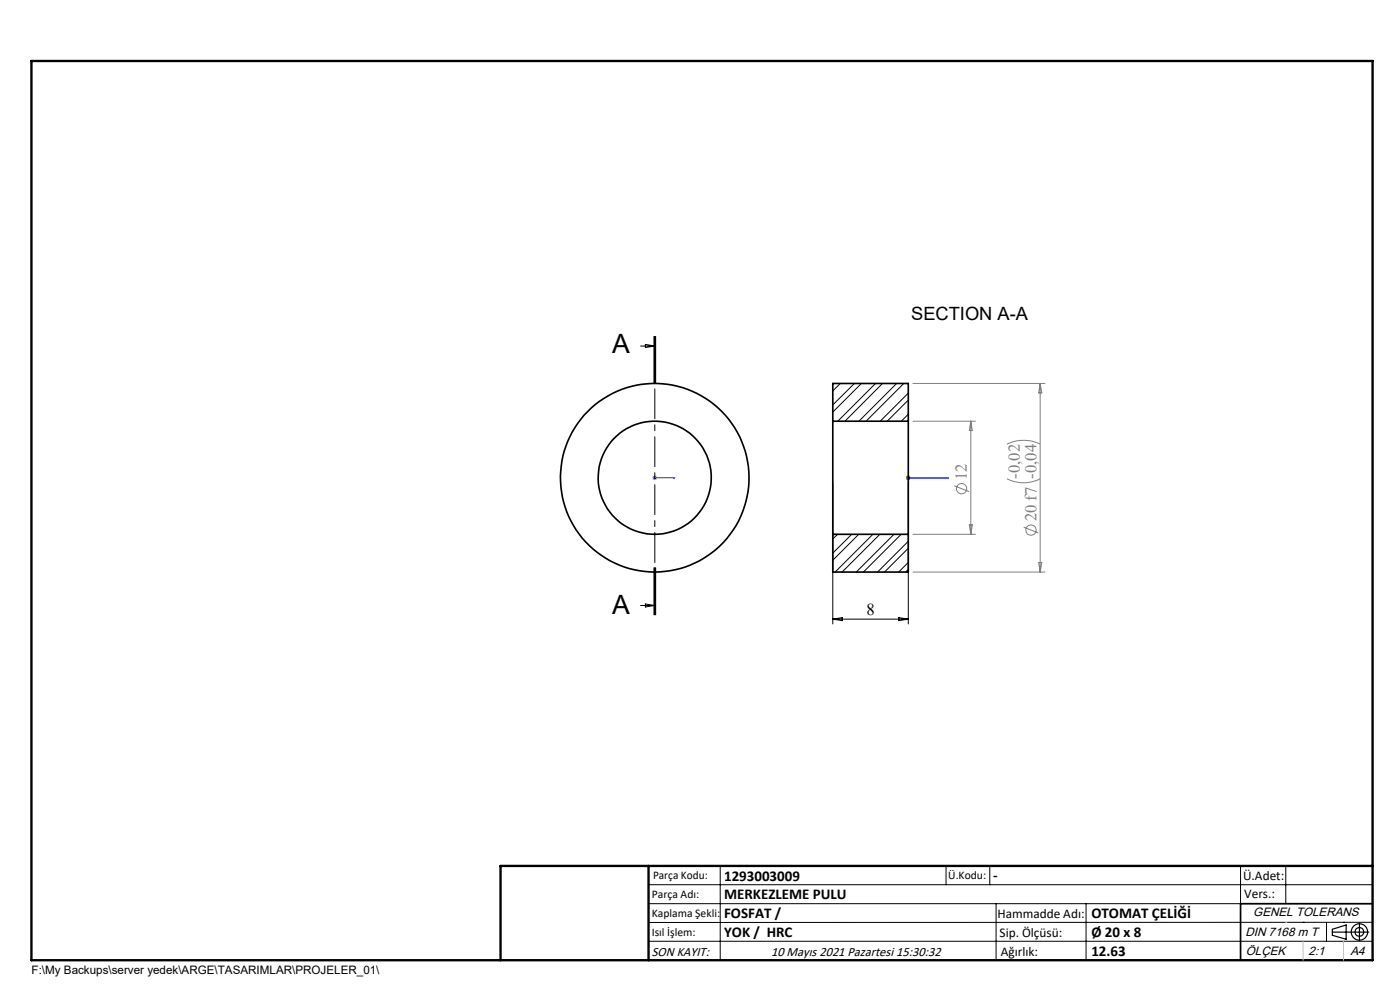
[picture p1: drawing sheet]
<svg xmlns="http://www.w3.org/2000/svg" width="297mm" height="210mm" viewBox="0 0 297 210" stroke-linecap="round" stroke-linejoin="round" font-family="sans-serif">
<g fill="none" stroke="#808080" stroke-width=".21">
<path d="M193.7 89.4h13.2M193.7 81.3h28M206 89.4v23.9M206 89.4l.3 1.9h-.7zM213.6 94.2a8.1 8.1 0 0 1 7.1 0M220.7 81.3v40M220.7 81.3l.3 2.1h-.7zM138.4 101.3h1M138.5 101l.7 .7M138.9 100.9v.9M139.2 101l-.7 .7M192.2 101.3h1"/>
<path d="M192.3 101l.7 .7M192.7 100.9v.9M193 101l-.7 .7M193.7 113.3h13.2M202.4 103l3.2 1.3M205.6 111.3h.7l-.3 2zM213.6 101.6a7.8 7.8 0 0 0 7.1 0M217.2 111.8l3.1 1.3M220.3 119.3h.7l-.3 2zM193.7 121.3h28"/>
<circle cx="204" cy="103.7" r="1.09"/>
<circle cx="218.7" cy="112.5" r="1.09"/>
</g>
<g fill="none" stroke="#000" stroke-width=".25">
<path d="M282.6 197.7h7.8M282.6 197.1l3-.9v3l-3-.8zM288.4 195.8v3.8M106.2 203.7h185"/>
<circle cx="288.4" cy="197.7" r="1.74"/>
<circle cx="288.4" cy="197.7" r=".93"/>
</g>
<path d="M138.8 101.3h.2zM138.9 101.3h.1M138.9 101.3h4.3M143.2 101.3h-.4h.4M192.6 101.3h.2zM192.7 101.3h.1M192.7 101.3h8.6M201.3 101.3h-.5h.5" fill="none" stroke="#00f" stroke-width=".21"/>
<path d="M138.9 71.4v59" fill="none" stroke="#000" stroke-width=".21" stroke-dasharray="6.3 1.3 1.3 1.3" stroke-dashoffset="-1"/>
<g fill="none" stroke="#000" stroke-width=".21">
<path d="M135.9 73.4h3M136.9 73.1l2 .3-2 .3zM138.7 71.4v10M138.9 71.4v10M139.1 71.4v10M176.7 102.3v30.1M192.7 102.3v30.1M135.9 128.4h3M136.9 128.1l2 .3-2 .4zM138.7 120.4v10M138.9 120.4v10M139.1 120.4v10z"/>
<path d="M176.7 131.3h16M176.7 131.3l2-.3v.6zM190.7 131l2 .3-2 .3zM137.6 187.7h153.6M137.6 191.7h153.6M137.6 199.7h153.6M152.8 183.7v20M200.7 183.7v4M210 183.7v4M211.3 191.7v12M230.4 191.7v12M263.2 183.7v20"/>
<path d="M272.8 183.7v8M276.4 195.6h.1M281.4 195.6v4.1M285 195.6h.1M291.2 195.6l-153.6 .1"/>
</g>
<path d="M291.2 191.7h-28v12" fill="none" stroke="#000" stroke-width=".35"/>
<path d="M6.7 12.9h284.5v190.8h-284.5zM137.6 183.7v20M291.2 183.7h-185v20" fill="none" stroke="#000" stroke-width=".5"/>
<path d="M276.4 199.7v4M285 199.7v4" fill="none" stroke="#c0c0c0" stroke-width=".21"/>
<path d="M272.8 195.6h.1" fill="none" stroke="#c0c0c0" stroke-width=".25"/>
<g fill="#00f">
<path d="M142.8 101.3h.4zM138.8 101.3h.2z"/>
<path d="M192.6 101.3h.2zM200.8 101.3h.5zM192.6 101.3h.2zM200.8 101.3h.5z"/>
</g>
<g fill="none" stroke="#000" stroke-width=".35">
<path d="M176.7 89.4v23.9M176.7 89.4v-8.1h16v8.1M176.7 89.4h16M192.7 89.4v23.9M176.7 113.3v8h16v-8M176.7 113.3h16"/>
<circle cx="138.9" cy="101.3" r="12"/>
<circle cx="138.9" cy="101.3" r="20"/>
</g>
<g fill="none" stroke="#000" stroke-width=".21">
<path d="M176.7 81.3v.1M178.3 81.3l-1.6 1.6M181.3 81.3l-4.6 4.6M182.7 81.3l-6 6.1M185.7 81.3l-8 8.1M187.2 81.3l-8 8.1M190.2 81.3l-8 8.1M191.7 81.3l-8 8.1M192.7 83.4l-6 6M192.7 87.9l-1.5 1.5M192.7 84.9l-4.5 4.5M177.7 113.3l-1 1"/>
<path d="M180.7 113.3l-4 4M182.2 113.3l-5.5 5.5M185.2 113.3l-8 8M186.7 113.3l-8.1 8M189.7 113.3l-8.1 8M191.2 113.3l-8 8M192.7 114.8l-6.5 6.5M192.7 119.3l-2.1 2M192.7 116.3l-5.1 5M192.7 120.8l-.6 .5"/>
</g>
<g font-size="5.6">
<text x="129.9" y="75">A</text>
<text x="129.9" y="130.3">A</text>
</g>
<text font-size="3.9" x="193.3" y="67.8">SECTION A-A</text>
<g font-size="3.5" fill="#808080">
<text x="205.1" y="101.8" transform="rotate(-90 205.1 101.8)">12</text>
<text x="216.3" y="101.6" transform="rotate(-90 216.3 101.6)">-0,02</text>
<text x="219.9" y="110.6" transform="rotate(-90 219.9 110.6)">20 f7 -0,04</text>
</g>
<text font-size="3.5" x="183.8" y="130.5">8</text>
<g font-size="3.2">
<text x="153.6" y="186.8">1293003009</text>
<text x="153.6" y="190.8">MERKEZLEME PULU</text>
<text x="210.7" y="186.6">-</text>
<text x="153.6" y="194.8">FOSFAT /</text>
<text x="231.5" y="194.8">OTOMAT ÇELİĞİ</text>
<text x="153.6" y="198.8">YOK / HRC</text>
<text x="231.5" y="198.7">Ø 20 x 8</text>
<text x="231.5" y="202.8">12.63</text>
</g>
<g font-size="2.8">
<text x="263.7" y="186.7">Ü.Adet:</text>
<text x="263.9" y="190.5">Vers.:</text>
<text x="211.6" y="194.8">Hammadde Adı:</text>
<text x="138.3" y="202.8">SON KAYIT:</text>
<text x="163.6" y="202.8">10 Mayıs 2021 Pazartesi 15:30:32</text>
<text x="212.1" y="198.7">Sip. Ölçüsü:</text>
<text x="212.3" y="202.7">Ağırlık:</text>
</g>
<g font-size="2.6">
<text x="265.9" y="194.4">GENEL TOLERANS</text>
<text x="264.2" y="198.5">DIN 7168 m T</text>
<text x="264.3" y="202.6">ÖLÇEK</text>
<text x="277.6" y="202.6">2:1</text>
<text x="286.5" y="202.6">A4</text>
</g>
<g font-size="2.5">
<text x="138.3" y="190.5">Parça Adı:</text>
<text x="138.5" y="186.5">Parça Kodu:</text>
<text x="201.2" y="186.5">Ü.Kodu:</text>
<text x="138.3" y="194.5">Kaplama Şekli:</text>
<text x="138.3" y="198.6">Isıl İşlem:</text>
<text x="6.7" y="206.7">F:\My Backups\server yedek\ARGE\TASARIMLAR\PROJELER_01\</text>
</g>
</svg>
